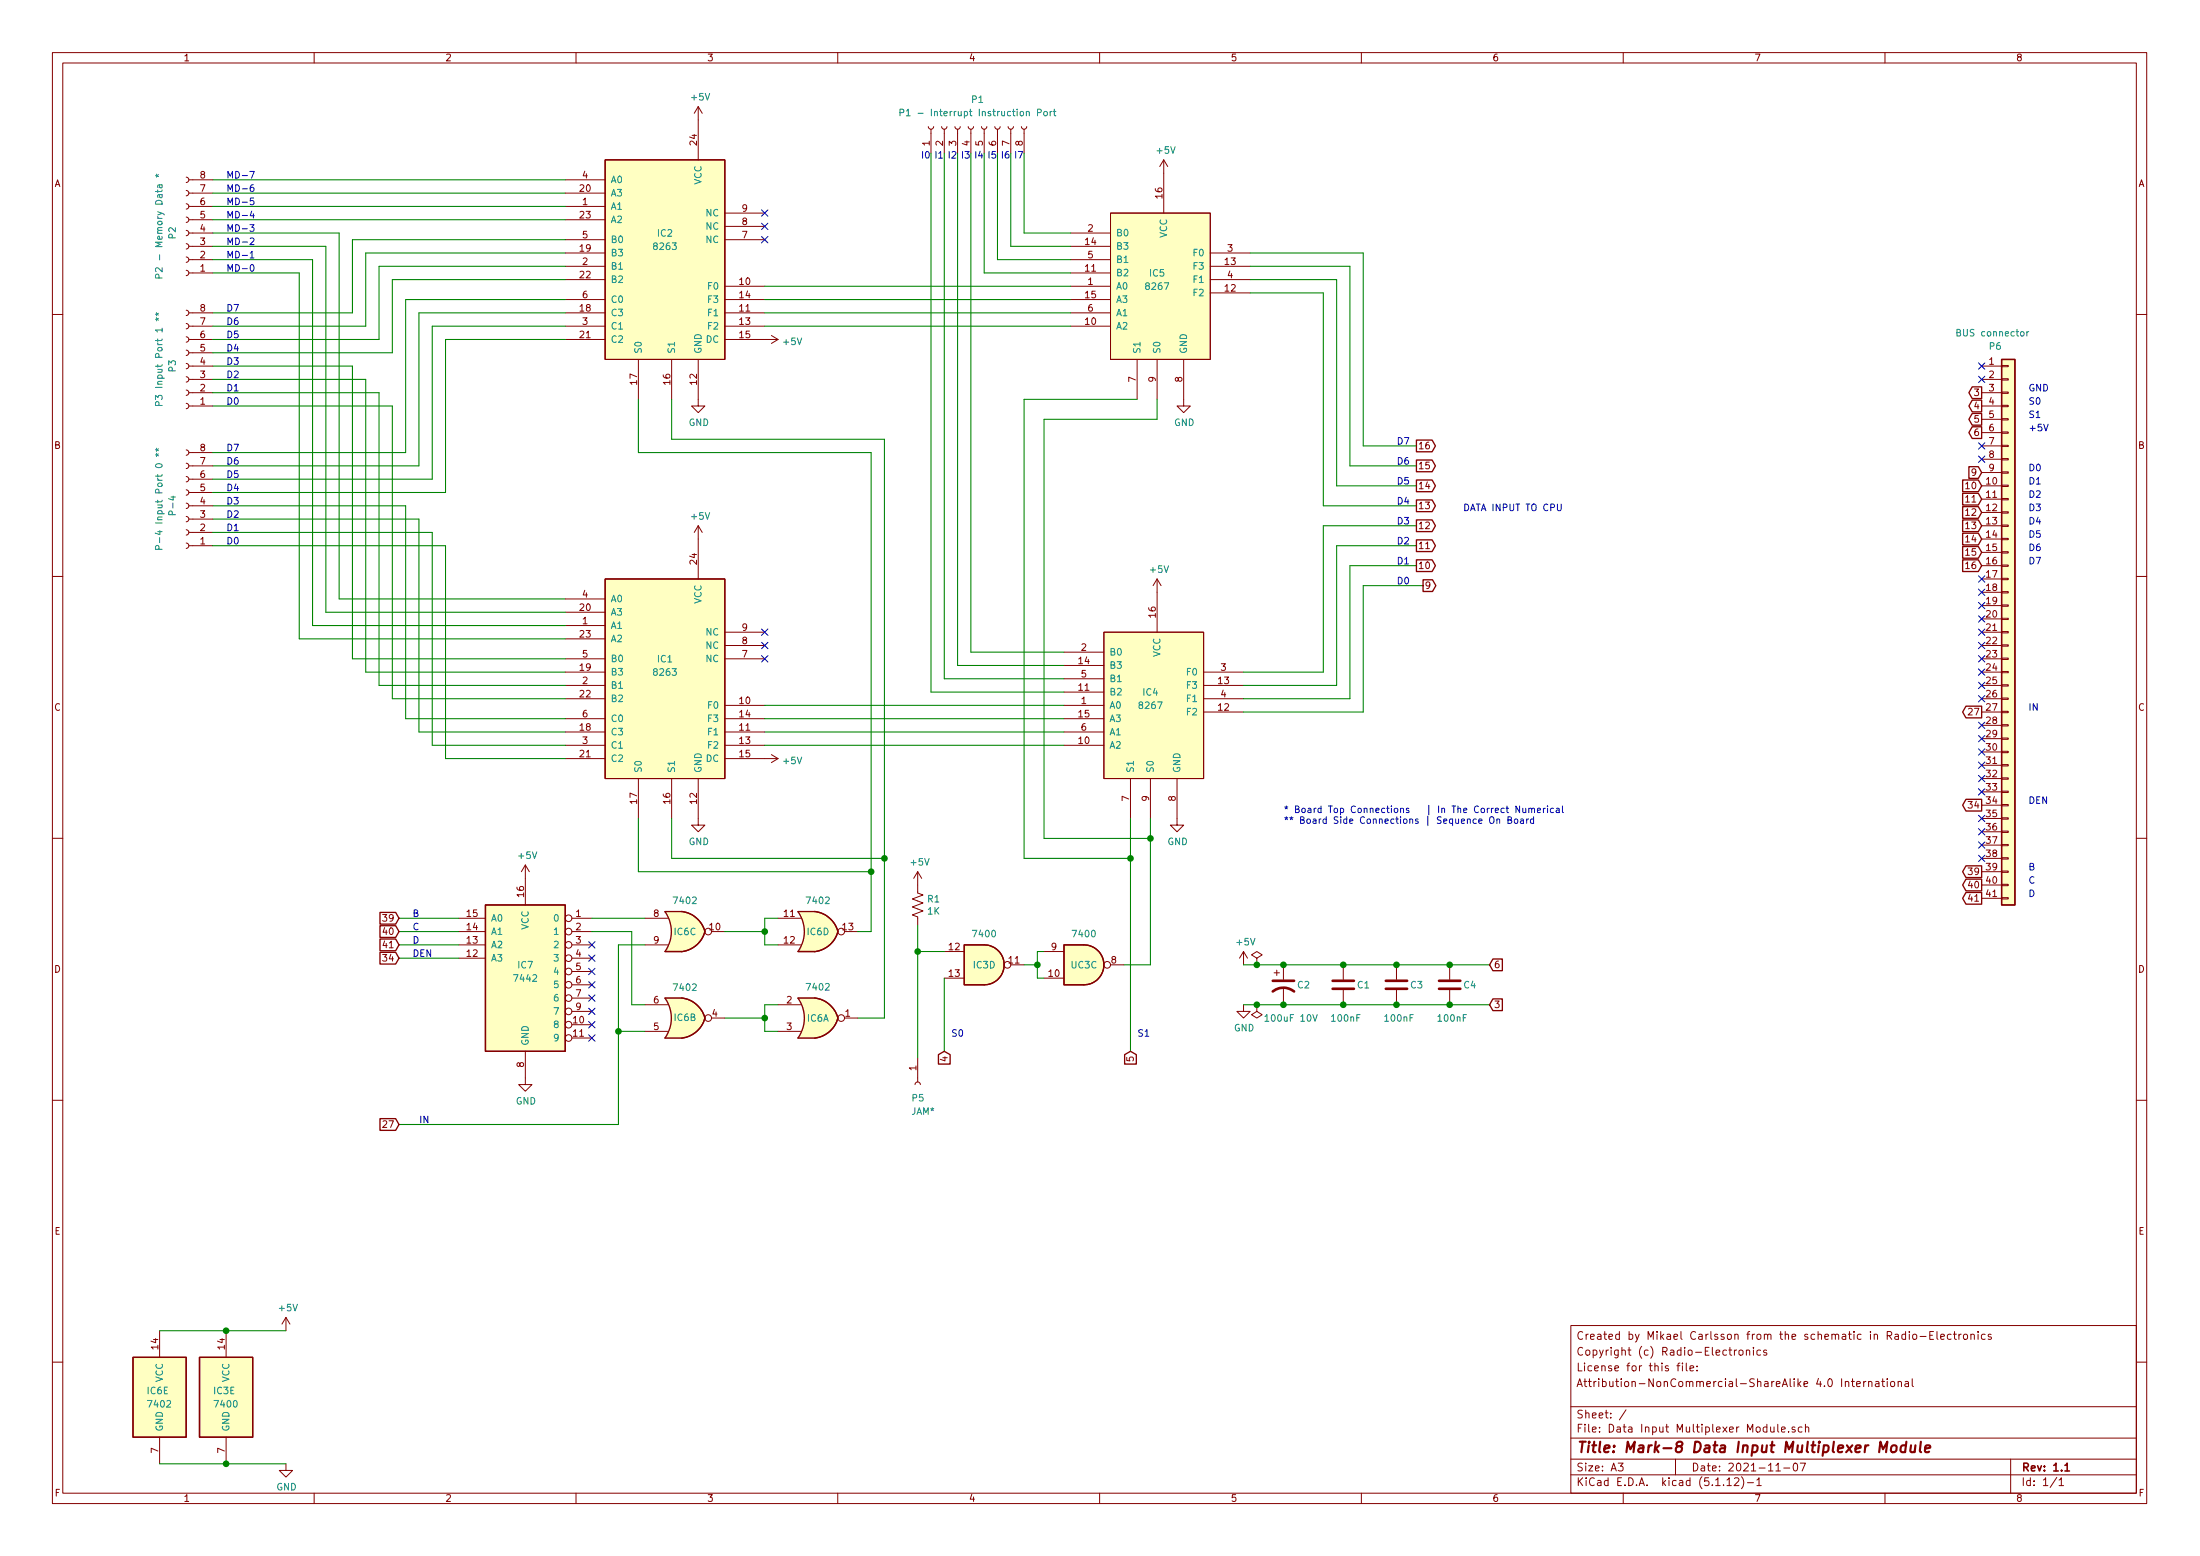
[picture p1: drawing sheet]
EESchema Schematic File Version 4
EELAYER 30 0
EELAYER END
$Descr A3 16535 11693
encoding utf-8
Sheet 1 1
Title "Mark-8 Data Input Multiplexer Module"
Date "2021-11-07"
Rev "1.1"
Comp ""
Comment1 "Attribution-NonCommercial-ShareAlike 4.0 International"
Comment2 "License for this file:"
Comment3 "Copyright (c) Radio-Electronics"
Comment4 "Created by Mikael Carlsson from the schematic in Radio-Electronics"
$EndDescr
$Comp
L Signetics:8263 IC2
U 1 1
P 5000 1950
F 0 "IC2" H 5000 2150 50  0000 C CNN
F 1 "8263" H 5000 2050 50  0000 C CNN
F 2 "" H 5000 1950 50  0001 C CNN
F 3 "" V 5000 1950 50  0001 C CNN
	1    5000 1950
	1    0    0    -1  
$EndComp
$Comp
L Signetics:8263 IC1
U 1 1
P 5000 5100
F 0 "IC1" H 5000 5250 50  0000 C CNN
F 1 "8263" H 5000 5150 50  0000 C CNN
F 2 "" H 5000 5100 50  0001 C CNN
F 3 "" V 5000 5100 50  0001 C CNN
	1    5000 5100
	1    0    0    -1  
$EndComp
$Comp
L Signetics:8267 IC5
U 1 1
P 8650 2150
F 0 "IC5" H 8700 2250 50  0000 C CNN
F 1 "8267" H 8700 2150 50  0000 C CNN
F 2 "" H 8650 2150 50  0001 C CNN
F 3 "" H 8650 2150 50  0001 C CNN
	1    8650 2150
	1    0    0    -1  
$EndComp
$Comp
L Signetics:8267 IC4
U 1 1
P 8600 5300
F 0 "IC4" H 8650 5400 50  0000 C CNN
F 1 "8267" H 8650 5300 50  0000 C CNN
F 2 "" H 8600 5300 50  0001 C CNN
F 3 "" H 8600 5300 50  0001 C CNN
	1    8600 5300
	1    0    0    -1  
$EndComp
$Comp
L 74xx:74LS42 IC7
U 1 1
P 3950 7300
F 0 "IC7" H 3950 7350 50  0000 C CNN
F 1 "7442" H 3950 7250 50  0000 C CNN
F 2 "" H 3950 7300 50  0001 C CNN
F 3 "http://www.ti.com/lit/gpn/sn74LS42" H 3950 7300 50  0001 C CNN
	1    3950 7300
	1    0    0    -1  
$EndComp
$Comp
L 74xx:74LS02 IC6
U 3 1
P 5150 7000
F 0 "IC6" H 5150 7000 50  0000 C CNN
F 1 "7402" H 5150 7234 50  0000 C CNN
F 2 "" H 5150 7000 50  0001 C CNN
F 3 "http://www.ti.com/lit/gpn/sn74ls02" H 5150 7000 50  0001 C CNN
	3    5150 7000
	1    0    0    -1  
$EndComp
$Comp
L 74xx:74LS02 IC6
U 2 1
P 5150 7650
F 0 "IC6" H 5150 7650 50  0000 C CNN
F 1 "7402" H 5150 7424 50  0000 C CNN
F 2 "" H 5150 7650 50  0001 C CNN
F 3 "http://www.ti.com/lit/gpn/sn74ls02" H 5150 7650 50  0001 C CNN
	2    5150 7650
	1    0    0    1   
$EndComp
$Comp
L 74xx:74LS02 IC6
U 4 1
P 6150 7000
F 0 "IC6" H 6150 7000 50  0000 C CNN
F 1 "7402" H 6150 7234 50  0000 C CNN
F 2 "" H 6150 7000 50  0001 C CNN
F 3 "http://www.ti.com/lit/gpn/sn74ls02" H 6150 7000 50  0001 C CNN
	4    6150 7000
	1    0    0    -1  
$EndComp
$Comp
L 74xx:74LS02 IC6
U 1 1
P 6150 7650
F 0 "IC6" H 6150 7650 50  0000 C CNN
F 1 "7402" H 6150 7884 50  0000 C CNN
F 2 "" H 6150 7650 50  0001 C CNN
F 3 "http://www.ti.com/lit/gpn/sn74ls02" H 6150 7650 50  0001 C CNN
	1    6150 7650
	1    0    0    -1  
$EndComp
$Comp
L 74xx:74LS00 IC3
U 4 1
P 7400 7250
F 0 "IC3" H 7400 7250 50  0000 C CNN
F 1 "7400" H 7400 7484 50  0000 C CNN
F 2 "" H 7400 7250 50  0001 C CNN
F 3 "http://www.ti.com/lit/gpn/sn74ls00" H 7400 7250 50  0001 C CNN
	4    7400 7250
	1    0    0    -1  
$EndComp
$Comp
L 74xx:74LS00 UC3
U 3 1
P 8150 7250
F 0 "UC3" H 8150 7250 50  0000 C CNN
F 1 "7400" H 8150 7484 50  0000 C CNN
F 2 "" H 8150 7250 50  0001 C CNN
F 3 "http://www.ti.com/lit/gpn/sn74ls00" H 8150 7250 50  0001 C CNN
	3    8150 7250
	1    0    0    -1  
$EndComp
$Comp
L Device:R_US R1
U 1 1
P 6900 6800
F 0 "R1" H 6968 6846 50  0000 L CNN
F 1 "1K" H 6968 6755 50  0000 L CNN
F 2 "" V 6940 6790 50  0001 C CNN
F 3 "~" H 6900 6800 50  0001 C CNN
	1    6900 6800
	1    0    0    -1  
$EndComp
$Comp
L Device:CP1 C2
U 1 1
P 9650 7400
F 0 "C2" H 9750 7400 50  0000 L CNN
F 1 "100uF 10V" H 9500 7150 50  0000 L CNN
F 2 "" H 9650 7400 50  0001 C CNN
F 3 "~" H 9650 7400 50  0001 C CNN
	1    9650 7400
	1    0    0    -1  
$EndComp
$Comp
L Device:C C1
U 1 1
P 10100 7400
F 0 "C1" H 10200 7400 50  0000 L CNN
F 1 "100nF" H 10000 7150 50  0000 L CNN
F 2 "" H 10138 7250 50  0001 C CNN
F 3 "~" H 10100 7400 50  0001 C CNN
	1    10100 7400
	1    0    0    -1  
$EndComp
$Comp
L Device:C C3
U 1 1
P 10500 7400
F 0 "C3" H 10600 7400 50  0000 L CNN
F 1 "100nF" H 10400 7150 50  0000 L CNN
F 2 "" H 10538 7250 50  0001 C CNN
F 3 "~" H 10500 7400 50  0001 C CNN
	1    10500 7400
	1    0    0    -1  
$EndComp
$Comp
L Device:C C4
U 1 1
P 10900 7400
F 0 "C4" H 11000 7400 50  0000 L CNN
F 1 "100nF" H 10800 7150 50  0000 L CNN
F 2 "" H 10938 7250 50  0001 C CNN
F 3 "~" H 10900 7400 50  0001 C CNN
	1    10900 7400
	1    0    0    -1  
$EndComp
$Comp
L power:+5V #PWR0101
U 1 1
P 9350 7250
F 0 "#PWR0101" H 9350 7100 50  0001 C CNN
F 1 "+5V" H 9365 7423 50  0000 C CNN
F 2 "" H 9350 7250 50  0001 C CNN
F 3 "" H 9350 7250 50  0001 C CNN
	1    9350 7250
	1    0    0    -1  
$EndComp
$Comp
L power:GND #PWR0102
U 1 1
P 9350 7550
F 0 "#PWR0102" H 9350 7300 50  0001 C CNN
F 1 "GND" H 9355 7377 50  0000 C CNN
F 2 "" H 9350 7550 50  0001 C CNN
F 3 "" H 9350 7550 50  0001 C CNN
	1    9350 7550
	1    0    0    -1  
$EndComp
Wire Wire Line
	9350 7550 9450 7550
Connection ~ 9650 7550
Wire Wire Line
	9650 7550 10100 7550
Connection ~ 10100 7550
Wire Wire Line
	10100 7550 10500 7550
Connection ~ 10500 7550
Wire Wire Line
	10500 7550 10900 7550
Wire Wire Line
	9350 7250 9450 7250
Connection ~ 9650 7250
Wire Wire Line
	9650 7250 10100 7250
Connection ~ 10100 7250
Wire Wire Line
	10100 7250 10500 7250
Connection ~ 10500 7250
Wire Wire Line
	10500 7250 10900 7250
Wire Wire Line
	8650 6150 8650 6300
Wire Wire Line
	8650 7250 8450 7250
Wire Wire Line
	7850 7150 7800 7150
Wire Wire Line
	7800 7150 7800 7250
Wire Wire Line
	7800 7350 7850 7350
Wire Wire Line
	7700 7250 7800 7250
Connection ~ 7800 7250
Wire Wire Line
	7800 7250 7800 7350
Wire Wire Line
	7100 7150 6900 7150
Wire Wire Line
	6900 7150 6900 6950
Wire Wire Line
	5750 5300 8000 5300
Wire Wire Line
	5750 5400 8000 5400
Wire Wire Line
	5750 5500 8000 5500
Wire Wire Line
	5750 5600 8000 5600
Wire Wire Line
	5750 2150 8050 2150
Wire Wire Line
	5750 2250 8050 2250
Wire Wire Line
	5750 2350 8050 2350
Wire Wire Line
	5750 2450 8050 2450
$Comp
L power:+5V #PWR0103
U 1 1
P 5750 2550
F 0 "#PWR0103" H 5750 2400 50  0001 C CNN
F 1 "+5V" V 5765 2678 50  0000 L CNN
F 2 "" H 5750 2550 50  0001 C CNN
F 3 "" H 5750 2550 50  0001 C CNN
	1    5750 2550
	0    1    1    0   
$EndComp
$Comp
L power:+5V #PWR0104
U 1 1
P 5750 5700
F 0 "#PWR0104" H 5750 5550 50  0001 C CNN
F 1 "+5V" V 5765 5828 50  0000 L CNN
F 2 "" H 5750 5700 50  0001 C CNN
F 3 "" H 5750 5700 50  0001 C CNN
	1    5750 5700
	0    1    1    0   
$EndComp
$Comp
L power:+5V #PWR0105
U 1 1
P 5250 4050
F 0 "#PWR0105" H 5250 3900 50  0001 C CNN
F 1 "+5V" H 5265 4223 50  0000 C CNN
F 2 "" H 5250 4050 50  0001 C CNN
F 3 "" H 5250 4050 50  0001 C CNN
	1    5250 4050
	1    0    0    -1  
$EndComp
$Comp
L power:+5V #PWR0106
U 1 1
P 5250 900
F 0 "#PWR0106" H 5250 750 50  0001 C CNN
F 1 "+5V" H 5265 1073 50  0000 C CNN
F 2 "" H 5250 900 50  0001 C CNN
F 3 "" H 5250 900 50  0001 C CNN
	1    5250 900 
	1    0    0    -1  
$EndComp
$Comp
L power:GND #PWR0107
U 1 1
P 5250 3000
F 0 "#PWR0107" H 5250 2750 50  0001 C CNN
F 1 "GND" H 5255 2827 50  0000 C CNN
F 2 "" H 5250 3000 50  0001 C CNN
F 3 "" H 5250 3000 50  0001 C CNN
	1    5250 3000
	1    0    0    -1  
$EndComp
$Comp
L power:GND #PWR0108
U 1 1
P 5250 6150
F 0 "#PWR0108" H 5250 5900 50  0001 C CNN
F 1 "GND" H 5255 5977 50  0000 C CNN
F 2 "" H 5250 6150 50  0001 C CNN
F 3 "" H 5250 6150 50  0001 C CNN
	1    5250 6150
	1    0    0    -1  
$EndComp
$Comp
L power:GND #PWR0109
U 1 1
P 8850 6150
F 0 "#PWR0109" H 8850 5900 50  0001 C CNN
F 1 "GND" H 8855 5977 50  0000 C CNN
F 2 "" H 8850 6150 50  0001 C CNN
F 3 "" H 8850 6150 50  0001 C CNN
	1    8850 6150
	1    0    0    -1  
$EndComp
$Comp
L power:GND #PWR0110
U 1 1
P 8900 3000
F 0 "#PWR0110" H 8900 2750 50  0001 C CNN
F 1 "GND" H 8905 2827 50  0000 C CNN
F 2 "" H 8900 3000 50  0001 C CNN
F 3 "" H 8900 3000 50  0001 C CNN
	1    8900 3000
	1    0    0    -1  
$EndComp
$Comp
L power:+5V #PWR0111
U 1 1
P 8750 1300
F 0 "#PWR0111" H 8750 1150 50  0001 C CNN
F 1 "+5V" H 8765 1473 50  0000 C CNN
F 2 "" H 8750 1300 50  0001 C CNN
F 3 "" H 8750 1300 50  0001 C CNN
	1    8750 1300
	1    0    0    -1  
$EndComp
$Comp
L power:+5V #PWR0112
U 1 1
P 8700 4450
F 0 "#PWR0112" H 8700 4300 50  0001 C CNN
F 1 "+5V" H 8715 4623 50  0000 C CNN
F 2 "" H 8700 4450 50  0001 C CNN
F 3 "" H 8700 4450 50  0001 C CNN
	1    8700 4450
	1    0    0    -1  
$EndComp
$Comp
L power:+5V #PWR0113
U 1 1
P 3950 6600
F 0 "#PWR0113" H 3950 6450 50  0001 C CNN
F 1 "+5V" H 3965 6773 50  0000 C CNN
F 2 "" H 3950 6600 50  0001 C CNN
F 3 "" H 3950 6600 50  0001 C CNN
	1    3950 6600
	1    0    0    -1  
$EndComp
$Comp
L power:GND #PWR0114
U 1 1
P 3950 8100
F 0 "#PWR0114" H 3950 7850 50  0001 C CNN
F 1 "GND" H 3955 7927 50  0000 C CNN
F 2 "" H 3950 8100 50  0001 C CNN
F 3 "" H 3950 8100 50  0001 C CNN
	1    3950 8100
	1    0    0    -1  
$EndComp
Text GLabel 10650 3800 2    50   Output ~ 0
13
Text GLabel 10650 3950 2    50   Output ~ 0
12
Text GLabel 10650 4100 2    50   Output ~ 0
11
Text GLabel 10650 4250 2    50   Output ~ 0
10
Text GLabel 10700 4400 2    50   Output ~ 0
9
Wire Wire Line
	9350 5350 10250 5350
Wire Wire Line
	10250 5350 10250 4400
Wire Wire Line
	10250 4400 10700 4400
Wire Wire Line
	9350 5250 10150 5250
Wire Wire Line
	10150 5250 10150 4250
Wire Wire Line
	10150 4250 10650 4250
Wire Wire Line
	9350 5150 10050 5150
Wire Wire Line
	10050 5150 10050 4100
Wire Wire Line
	10050 4100 10650 4100
Wire Wire Line
	9350 5050 9950 5050
Wire Wire Line
	9950 5050 9950 3950
Wire Wire Line
	9950 3950 10650 3950
Wire Wire Line
	9400 2200 9950 2200
Wire Wire Line
	9950 2200 9950 3800
Wire Wire Line
	9950 3800 10650 3800
Wire Wire Line
	9400 2100 10050 2100
Wire Wire Line
	10050 2100 10050 3650
Wire Wire Line
	10050 3650 10650 3650
Wire Wire Line
	9400 2000 10150 2000
Wire Wire Line
	10150 2000 10150 3500
Wire Wire Line
	10150 3500 10650 3500
Wire Wire Line
	9400 1900 10250 1900
Wire Wire Line
	10250 1900 10250 3350
Wire Wire Line
	10250 3350 10650 3350
Text GLabel 3000 6900 0    50   Input ~ 0
39
Text GLabel 3000 7000 0    50   Input ~ 0
40
Text GLabel 3000 7100 0    50   Input ~ 0
41
Text GLabel 3000 7200 0    50   Input ~ 0
34
Text GLabel 3000 8450 0    50   Input ~ 0
27
Wire Wire Line
	4850 7100 4650 7100
Wire Wire Line
	4650 7100 4650 7750
Wire Wire Line
	4650 8450 3000 8450
Wire Wire Line
	4850 7750 4650 7750
Connection ~ 4650 7750
Wire Wire Line
	4650 7750 4650 8450
Wire Wire Line
	4850 6900 4450 6900
Wire Wire Line
	4850 7550 4750 7550
Wire Wire Line
	4750 7550 4750 7000
Wire Wire Line
	4750 7000 4450 7000
Wire Wire Line
	5850 6900 5750 6900
Wire Wire Line
	5750 6900 5750 7000
Wire Wire Line
	5750 7100 5850 7100
Wire Wire Line
	5850 7550 5750 7550
Wire Wire Line
	5750 7550 5750 7650
Wire Wire Line
	5750 7750 5850 7750
Wire Wire Line
	5450 7650 5750 7650
Connection ~ 5750 7650
Wire Wire Line
	5750 7650 5750 7750
Wire Wire Line
	5450 7000 5750 7000
Connection ~ 5750 7000
Wire Wire Line
	5750 7000 5750 7100
Wire Wire Line
	4800 6150 4800 6550
Wire Wire Line
	4800 6550 6550 6550
Wire Wire Line
	6550 6550 6550 7000
Wire Wire Line
	6550 7000 6450 7000
Wire Wire Line
	5050 6150 5050 6450
Wire Wire Line
	5050 6450 6650 6450
Wire Wire Line
	6650 6450 6650 7650
Wire Wire Line
	6650 7650 6450 7650
Wire Wire Line
	4800 3000 4800 3400
Wire Wire Line
	4800 3400 6550 3400
Wire Wire Line
	6550 3400 6550 6550
Connection ~ 6550 6550
Wire Wire Line
	5050 3000 5050 3300
Wire Wire Line
	5050 3300 6650 3300
Wire Wire Line
	6650 3300 6650 6450
Connection ~ 6650 6450
Wire Wire Line
	3000 6900 3450 6900
Wire Wire Line
	3000 7000 3450 7000
Wire Wire Line
	3000 7100 3450 7100
Wire Wire Line
	3000 7200 3450 7200
$Comp
L power:+5V #PWR0115
U 1 1
P 6900 6650
F 0 "#PWR0115" H 6900 6500 50  0001 C CNN
F 1 "+5V" H 6915 6823 50  0000 C CNN
F 2 "" H 6900 6650 50  0001 C CNN
F 3 "" H 6900 6650 50  0001 C CNN
	1    6900 6650
	1    0    0    -1  
$EndComp
Text GLabel 7100 7900 3    50   Input ~ 0
4
Text GLabel 8500 7900 3    50   Input ~ 0
5
Wire Wire Line
	8550 3000 7700 3000
Wire Wire Line
	7700 3000 7700 6450
Wire Wire Line
	8500 6150 8500 6450
Wire Wire Line
	7700 6450 8500 6450
Connection ~ 8500 6450
Wire Wire Line
	8500 6450 8500 7900
Wire Wire Line
	8700 3000 8700 3150
Wire Wire Line
	8700 3150 7850 3150
Wire Wire Line
	7850 3150 7850 6300
Wire Wire Line
	7850 6300 8650 6300
Connection ~ 8650 6300
Wire Wire Line
	8650 6300 8650 7250
Wire Wire Line
	7100 7350 7100 7900
$Comp
L 74xx:74LS02 IC6
U 5 1
P 1200 10500
F 0 "IC6" H 1100 10550 50  0000 L CNN
F 1 "7402" H 1100 10450 50  0000 L CNN
F 2 "" H 1200 10500 50  0001 C CNN
F 3 "http://www.ti.com/lit/gpn/sn74ls02" H 1200 10500 50  0001 C CNN
	5    1200 10500
	1    0    0    -1  
$EndComp
$Comp
L 74xx:74LS00 IC3
U 5 1
P 1700 10500
F 0 "IC3" H 1600 10550 50  0000 L CNN
F 1 "7400" H 1600 10450 50  0000 L CNN
F 2 "" H 1700 10500 50  0001 C CNN
F 3 "http://www.ti.com/lit/gpn/sn74ls00" H 1700 10500 50  0001 C CNN
	5    1700 10500
	1    0    0    -1  
$EndComp
$Comp
L Connector:Conn_01x08_Female P2
U 1 1
P 1400 1750
F 0 "P2" V 1500 1750 50  0000 C CNN
F 1 "P2 - Memory Data *" V 1600 1700 50  0000 C CNN
F 2 "" H 1400 1750 50  0001 C CNN
F 3 "~" H 1400 1750 50  0001 C CNN
	1    1400 1750
	-1   0    0    1   
$EndComp
$Comp
L Connector:Conn_01x08_Female P3
U 1 1
P 1400 2750
F 0 "P3" V 1500 2750 50  0000 C CNN
F 1 "P3 Input Port 1 **" V 1600 2700 50  0000 C CNN
F 2 "" H 1400 2750 50  0001 C CNN
F 3 "~" H 1400 2750 50  0001 C CNN
	1    1400 2750
	-1   0    0    1   
$EndComp
$Comp
L Connector:Conn_01x08_Female P-4
U 1 1
P 1400 3800
F 0 "P-4" V 1500 3800 50  0000 C CNN
F 1 "P-4 Input Port 0 **" V 1600 3750 50  0000 C CNN
F 2 "" H 1400 3800 50  0001 C CNN
F 3 "~" H 1400 3800 50  0001 C CNN
	1    1400 3800
	-1   0    0    1   
$EndComp
Wire Wire Line
	4250 4500 2550 4500
Wire Wire Line
	2550 4500 2550 1750
Wire Wire Line
	2550 1750 1600 1750
Wire Wire Line
	4250 4600 2450 4600
Wire Wire Line
	2450 4600 2450 1850
Wire Wire Line
	2450 1850 1600 1850
Wire Wire Line
	4250 4700 2350 4700
Wire Wire Line
	2350 4700 2350 1950
Wire Wire Line
	2350 1950 1600 1950
Wire Wire Line
	4250 4800 2250 4800
Wire Wire Line
	2250 4800 2250 2050
Wire Wire Line
	2250 2050 1600 2050
Wire Wire Line
	1600 1350 4250 1350
Wire Wire Line
	1600 1450 4250 1450
Wire Wire Line
	1600 1550 4250 1550
Wire Wire Line
	1600 1650 4250 1650
Wire Wire Line
	4250 1800 2650 1800
Wire Wire Line
	2650 1800 2650 2350
Wire Wire Line
	2650 2350 1600 2350
Wire Wire Line
	4250 1900 2750 1900
Wire Wire Line
	2750 1900 2750 2450
Wire Wire Line
	2750 2450 1600 2450
Wire Wire Line
	4250 2000 2850 2000
Wire Wire Line
	2850 2000 2850 2550
Wire Wire Line
	2850 2550 1600 2550
Wire Wire Line
	4250 2100 2950 2100
Wire Wire Line
	2950 2100 2950 2650
Wire Wire Line
	2950 2650 1600 2650
Wire Wire Line
	4250 4950 2650 4950
Wire Wire Line
	2650 4950 2650 2750
Wire Wire Line
	2650 2750 1600 2750
Wire Wire Line
	4250 5050 2750 5050
Wire Wire Line
	2750 5050 2750 2850
Wire Wire Line
	2750 2850 1600 2850
Wire Wire Line
	4250 5150 2850 5150
Wire Wire Line
	2850 5150 2850 2950
Wire Wire Line
	2850 2950 1600 2950
Wire Wire Line
	4250 5250 2950 5250
Wire Wire Line
	2950 5250 2950 3050
Wire Wire Line
	2950 3050 1600 3050
Wire Wire Line
	4250 2250 3050 2250
Wire Wire Line
	3050 2250 3050 3400
Wire Wire Line
	3050 3400 1600 3400
Wire Wire Line
	4250 2350 3150 2350
Wire Wire Line
	3150 2350 3150 3500
Wire Wire Line
	3150 3500 1600 3500
Wire Wire Line
	4250 2450 3250 2450
Wire Wire Line
	3250 2450 3250 3600
Wire Wire Line
	3250 3600 1600 3600
Wire Wire Line
	4250 2550 3350 2550
Wire Wire Line
	3350 2550 3350 3700
Wire Wire Line
	3350 3700 1600 3700
Wire Wire Line
	4250 5400 3050 5400
Wire Wire Line
	3050 5400 3050 3800
Wire Wire Line
	3050 3800 1600 3800
Wire Wire Line
	4250 5500 3150 5500
Wire Wire Line
	3150 5500 3150 3900
Wire Wire Line
	3150 3900 1600 3900
Wire Wire Line
	4250 5600 3250 5600
Wire Wire Line
	3250 5600 3250 4000
Wire Wire Line
	3250 4000 1600 4000
Wire Wire Line
	4250 5700 3350 5700
Wire Wire Line
	3350 5700 3350 4100
Wire Wire Line
	3350 4100 1600 4100
$Comp
L Connector:Conn_01x08_Female P1
U 1 1
P 7300 950
F 0 "P1" V 7500 900 50  0000 C CNN
F 1 "P1 - Interrupt Instruction Port" V 7400 900 50  0000 C CNN
F 2 "" H 7300 950 50  0001 C CNN
F 3 "~" H 7300 950 50  0001 C CNN
	1    7300 950 
	0    -1   -1   0   
$EndComp
Wire Wire Line
	8050 1750 7700 1750
Wire Wire Line
	7700 1750 7700 1150
Wire Wire Line
	8050 1850 7600 1850
Wire Wire Line
	7600 1850 7600 1150
Wire Wire Line
	8050 1950 7500 1950
Wire Wire Line
	7500 1950 7500 1150
Wire Wire Line
	8050 2050 7400 2050
Wire Wire Line
	7400 2050 7400 1150
Wire Wire Line
	8000 4900 7300 4900
Wire Wire Line
	7300 4900 7300 1150
Wire Wire Line
	8000 5000 7200 5000
Wire Wire Line
	7200 5000 7200 1150
Wire Wire Line
	8000 5100 7100 5100
Wire Wire Line
	7100 5100 7100 1150
Wire Wire Line
	8000 5200 7000 5200
Wire Wire Line
	7000 5200 7000 1150
Text Notes 9650 6200 0    50   ~ 0
* Board Top Connections   | In The Correct Numerical \n** Board Side Connections | Sequence On Board
Wire Wire Line
	1200 10000 1700 10000
Wire Wire Line
	1200 11000 1700 11000
$Comp
L power:+5V #PWR0116
U 1 1
P 2150 10000
F 0 "#PWR0116" H 2150 9850 50  0001 C CNN
F 1 "+5V" H 2165 10173 50  0000 C CNN
F 2 "" H 2150 10000 50  0001 C CNN
F 3 "" H 2150 10000 50  0001 C CNN
	1    2150 10000
	1    0    0    -1  
$EndComp
$Comp
L power:GND #PWR0117
U 1 1
P 2150 11000
F 0 "#PWR0117" H 2150 10750 50  0001 C CNN
F 1 "GND" H 2155 10827 50  0000 C CNN
F 2 "" H 2150 11000 50  0001 C CNN
F 3 "" H 2150 11000 50  0001 C CNN
	1    2150 11000
	1    0    0    -1  
$EndComp
Wire Wire Line
	1700 11000 2150 11000
Connection ~ 1700 11000
Wire Wire Line
	1700 10000 2150 10000
Connection ~ 1700 10000
$Comp
L power:PWR_FLAG #FLG0101
U 1 1
P 9450 7250
F 0 "#FLG0101" H 9450 7325 50  0001 C CNN
F 1 "PWR_FLAG" H 9450 7424 50  0001 C CNN
F 2 "" H 9450 7250 50  0001 C CNN
F 3 "~" H 9450 7250 50  0001 C CNN
	1    9450 7250
	1    0    0    -1  
$EndComp
$Comp
L power:PWR_FLAG #FLG0102
U 1 1
P 9450 7550
F 0 "#FLG0102" H 9450 7625 50  0001 C CNN
F 1 "PWR_FLAG" H 9450 7723 50  0001 C CNN
F 2 "" H 9450 7550 50  0001 C CNN
F 3 "~" H 9450 7550 50  0001 C CNN
	1    9450 7550
	-1   0    0    1   
$EndComp
Connection ~ 9450 7550
Wire Wire Line
	9450 7550 9650 7550
Connection ~ 9450 7250
Wire Wire Line
	9450 7250 9650 7250
$Comp
L Connector_41-pin:Conn_01x41 P6
U 1 1
P 15100 4650
F 0 "P6" H 14950 6700 50  0000 L CNN
F 1 "BUS connector" H 14700 6800 50  0000 L CNN
F 2 "41-pin:PinHeader_1x41_P2.54mm_Horizontal" H 15100 4650 50  0001 C CNN
F 3 "" H 15100 4650 50  0001 C CNN
	1    15100 4650
	1    0    0    -1  
$EndComp
Text GLabel 14900 2950 0    50   Output ~ 0
3
Text GLabel 14900 3050 0    50   Output ~ 0
4
Text GLabel 14900 3150 0    50   Output ~ 0
5
Text GLabel 14900 3250 0    50   Output ~ 0
6
Text GLabel 14900 3550 0    50   Input ~ 0
9
Text GLabel 14900 3650 0    50   Input ~ 0
10
Text GLabel 14900 3750 0    50   Input ~ 0
11
Text GLabel 14900 3850 0    50   Input ~ 0
12
Text GLabel 14900 3950 0    50   Input ~ 0
13
Text GLabel 14900 4050 0    50   Input ~ 0
14
Text GLabel 14900 4150 0    50   Input ~ 0
15
Text GLabel 14900 4250 0    50   Input ~ 0
16
Text GLabel 14900 5350 0    50   Output ~ 0
27
Text GLabel 14900 6050 0    50   Output ~ 0
34
Text GLabel 14900 6550 0    50   Output ~ 0
39
Text GLabel 14900 6650 0    50   Output ~ 0
40
Text GLabel 14900 6750 0    50   Output ~ 0
41
Text Notes 1700 1350 0    50   ~ 0
MD-7
Text Notes 1700 1450 0    50   ~ 0
MD-6
Text Notes 1700 1550 0    50   ~ 0
MD-5
Text Notes 1700 1650 0    50   ~ 0
MD-4
Text Notes 1700 1750 0    50   ~ 0
MD-3
Text Notes 1700 1850 0    50   ~ 0
MD-2
Text Notes 1700 1950 0    50   ~ 0
MD-1
Text Notes 1700 2050 0    50   ~ 0
MD-0
Text Notes 1700 2350 0    50   ~ 0
D7
Text Notes 1700 2450 0    50   ~ 0
D6
Text Notes 1700 2550 0    50   ~ 0
D5
Text Notes 1700 2650 0    50   ~ 0
D4
Text Notes 1700 2750 0    50   ~ 0
D3
Text Notes 1700 2850 0    50   ~ 0
D2
Text Notes 1700 2950 0    50   ~ 0
D1
Text Notes 1700 3050 0    50   ~ 0
D0
Text Notes 1700 3400 0    50   ~ 0
D7
Text Notes 1700 3500 0    50   ~ 0
D6
Text Notes 1700 3600 0    50   ~ 0
D5
Text Notes 1700 3700 0    50   ~ 0
D4
Text Notes 1700 3800 0    50   ~ 0
D3
Text Notes 1700 3900 0    50   ~ 0
D2
Text Notes 1700 4000 0    50   ~ 0
D1
Text Notes 1700 4100 0    50   ~ 0
D0
Text Notes 3150 8450 0    50   ~ 0
IN
Text Notes 3100 6900 0    50   ~ 0
B
Text Notes 3100 7000 0    50   ~ 0
C
Text Notes 3100 7100 0    50   ~ 0
D
Text Notes 3100 7200 0    50   ~ 0
DEN
Text Notes 8550 7800 0    50   ~ 0
S1
Text Notes 7150 7800 0    50   ~ 0
S0
Text Notes 11000 3850 0    50   ~ 0
DATA INPUT TO CPU
Text Notes 10500 3350 0    50   ~ 0
D7
Text Notes 10500 3500 0    50   ~ 0
D6
Text Notes 10500 3650 0    50   ~ 0
D5
Text Notes 10500 3800 0    50   ~ 0
D4
Text Notes 10500 3950 0    50   ~ 0
D3
Text Notes 10500 4100 0    50   ~ 0
D2
Text Notes 10500 4250 0    50   ~ 0
D1
Text Notes 10500 4400 0    50   ~ 0
D0
Wire Wire Line
	6900 7150 6900 7950
Connection ~ 6900 7150
$Comp
L Connector:Conn_01x01_Female P5
U 1 1
P 6900 8150
F 0 "P5" V 7000 8100 50  0000 L CNN
F 1 "JAM*" V 7100 8100 50  0000 L CNN
F 2 "" H 6900 8150 50  0001 C CNN
F 3 "~" H 6900 8150 50  0001 C CNN
	1    6900 8150
	0    1    1    0   
$EndComp
Text Notes 7000 1200 2    50   ~ 0
I0
Text Notes 7100 1200 2    50   ~ 0
I1
Text Notes 7200 1200 2    50   ~ 0
I2
Text Notes 7300 1200 2    50   ~ 0
I3
Text Notes 7400 1200 2    50   ~ 0
I4
Text Notes 7500 1200 2    50   ~ 0
I5
Text Notes 7600 1200 2    50   ~ 0
I6
Text Notes 7700 1200 2    50   ~ 0
I7
NoConn ~ 5750 1600
NoConn ~ 5750 1700
NoConn ~ 5750 1800
NoConn ~ 5750 4750
NoConn ~ 5750 4850
NoConn ~ 5750 4950
NoConn ~ 4450 7100
NoConn ~ 4450 7200
NoConn ~ 4450 7300
NoConn ~ 4450 7400
NoConn ~ 4450 7500
NoConn ~ 4450 7600
NoConn ~ 4450 7700
NoConn ~ 4450 7800
Text GLabel 11200 7250 2    50   Input ~ 0
6
Text GLabel 11200 7550 2    50   Input ~ 0
3
Wire Wire Line
	10900 7250 11200 7250
Connection ~ 10900 7250
Wire Wire Line
	10900 7550 11200 7550
Connection ~ 10900 7550
NoConn ~ 14900 2750
NoConn ~ 14900 2850
NoConn ~ 14900 3350
NoConn ~ 14900 3450
NoConn ~ 14900 4350
NoConn ~ 14900 4450
NoConn ~ 14900 4550
NoConn ~ 14900 4650
NoConn ~ 14900 4750
NoConn ~ 14900 4850
NoConn ~ 14900 4950
NoConn ~ 14900 5050
NoConn ~ 14900 5150
NoConn ~ 14900 5250
NoConn ~ 14900 5450
NoConn ~ 14900 5550
NoConn ~ 14900 5650
NoConn ~ 14900 5750
NoConn ~ 14900 5850
NoConn ~ 14900 5950
NoConn ~ 14900 6150
NoConn ~ 14900 6250
NoConn ~ 14900 6350
NoConn ~ 14900 6450
Text Notes 15250 3550 0    50   ~ 0
D0
Text Notes 15250 3650 0    50   ~ 0
D1
Text Notes 15250 3750 0    50   ~ 0
D2
Text Notes 15250 3850 0    50   ~ 0
D3
Text Notes 15250 3950 0    50   ~ 0
D4
Text Notes 15250 4050 0    50   ~ 0
D5
Text Notes 15250 4150 0    50   ~ 0
D6
Text Notes 15250 4250 0    50   ~ 0
D7
Text Notes 15250 2950 0    50   ~ 0
GND
Text Notes 15250 3250 0    50   ~ 0
+5V
Text Notes 15250 3050 0    50   ~ 0
S0
Text Notes 15250 3150 0    50   ~ 0
S1
Text Notes 15250 5350 0    50   ~ 0
IN
Text Notes 15250 6550 0    50   ~ 0
B
Text Notes 15250 6650 0    50   ~ 0
C
Text Notes 15250 6750 0    50   ~ 0
D
Text Notes 15250 6050 0    50   ~ 0
DEN
Text GLabel 10650 3650 2    50   Output ~ 0
14
Text GLabel 10650 3500 2    50   Output ~ 0
15
Text GLabel 10650 3350 2    50   Output ~ 0
16
$EndSCHEMATC
